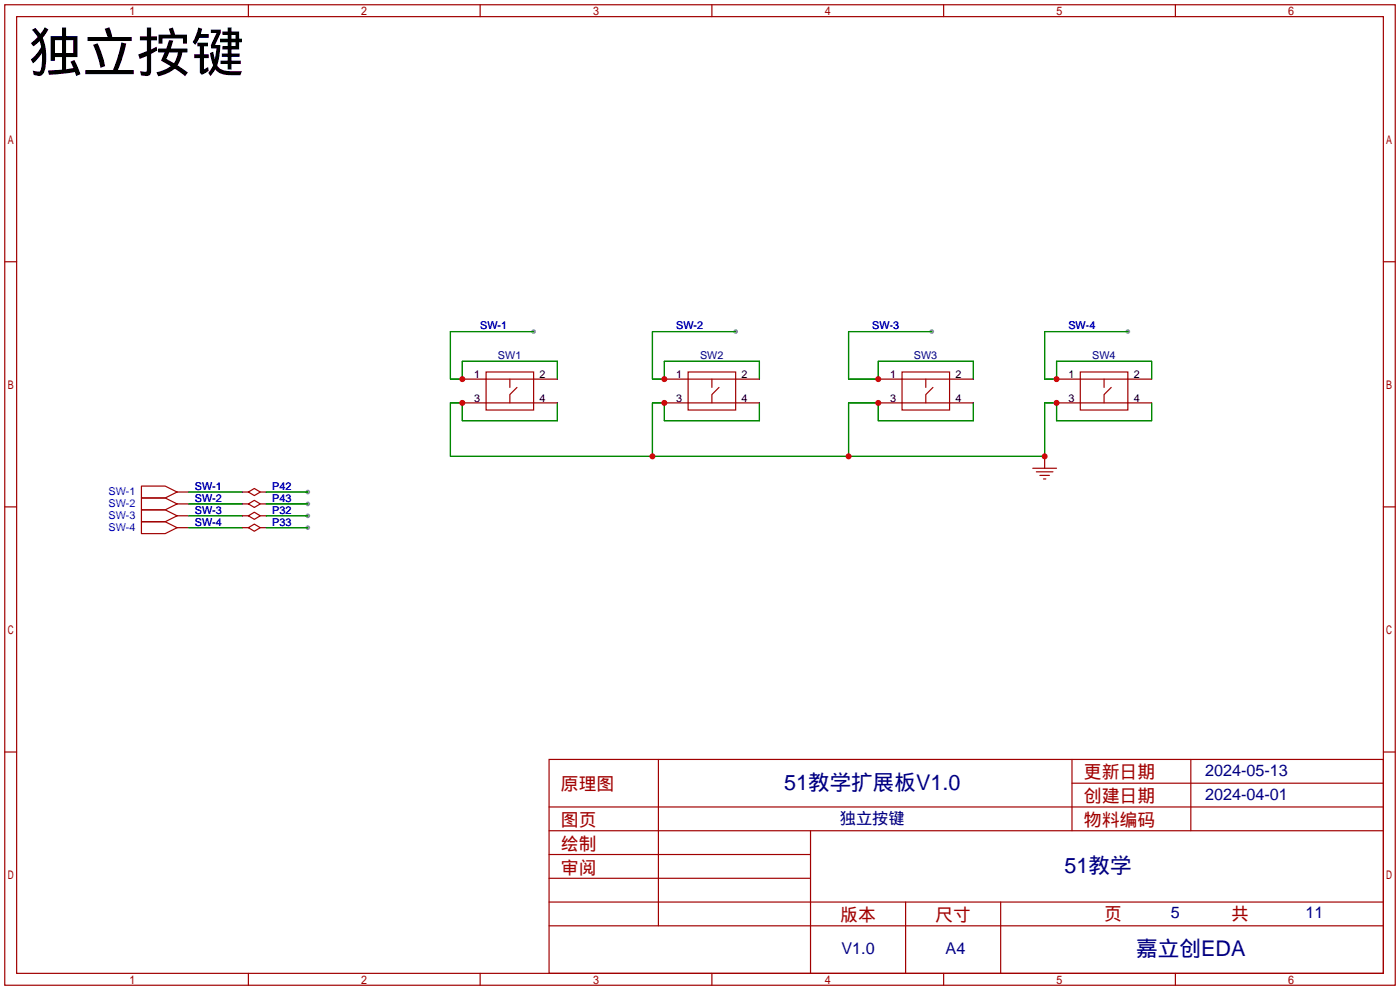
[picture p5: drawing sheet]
<svg xmlns="http://www.w3.org/2000/svg" width="299mm" height="212mm" viewBox="0 0 299 212" stroke-linecap="round" stroke-linejoin="round" font-family="sans-serif">
<g fill="#999">
<circle cx="114" cy="70.9" r=".51"/>
<circle cx="157.2" cy="70.9" r=".51"/>
<circle cx="199.1" cy="70.9" r=".51"/>
<circle cx="241" cy="70.9" r=".51"/>
<circle cx="65.8" cy="105.2" r=".51"/>
<circle cx="65.8" cy="107.7" r=".51"/>
<circle cx="65.8" cy="110.2" r=".51"/>
<circle cx="65.8" cy="112.8" r=".51"/>
</g>
<g fill="none" stroke="#a10000" stroke-width=".25">
<path d="M1 1h297.2v209.6h-297.2zM3.6 3.6h292.1v204.4h-292.1zM53.1 1v2.6M102.6 1v2.6M152.1 1v2.6M201.7 1v2.6M251.2 1v2.6M1 55.9h2.6M295.7 55.9h2.5M103.9 79.5h10.1v8.1h-10.1zM147.1 79.5h10.1v8.1h-10.1zM192.8 79.5h10.1v8.1h-10.1z"/>
<path d="M230.9 79.5h10.1v8.1h-10.1zM103.9 81h10.1M103.9 86.1h10.1M109 81v1.8M110.5 82.8l-1.5 1.5v1.8M147.1 81h10.1M147.1 86.1h10.1M152.1 81v1.8M153.7 82.8l-1.6 1.5v1.8M192.8 81h10.1M192.8 86.1h10.1M197.9 81v1.8"/>
<path d="M199.4 82.8l-1.5 1.5v1.8M230.9 81h10.1M230.9 86.1h10.1M236 81v1.8M237.5 82.8l-1.5 1.5v1.8M1 108.3h2.6M30.2 103.9h5.1l2.5 1.3-2.5 1.2h-5.1zM30.2 106.4h5.1l2.5 1.3-2.5 1.3h-5.1zM30.2 109h5.1l2.5 1.2-2.5 1.3h-5.1zM30.2 111.5h5.1l2.5 1.3-2.5 1.2h-5.1zM53.1 105.2l1.3-.8 1.2 .8-1.2 .7zM53.1 107.7l1.3-.8 1.2 .8-1.2 .8z"/>
<path d="M53.1 110.2l1.3-.7 1.2 .7-1.2 .8zM53.1 112.8l1.3-.8 1.2 .8-1.2 .7zM220.7 100.1h5.1M221.5 100.8h3.5M222.2 101.6h2.1M223 102.4h.5M295.7 108.3h2.5M1 160.7h2.6M117.3 162.3h178.4v45.7h-178.4zM117.3 177.5h178.4M117.3 172.5h178.4M140.7 162.3v35.6"/>
<path d="M173.2 177.5v30.5M229.1 162.3v15.2M229.1 167.4h66.6M254.5 162.3v15.2M295.7 160.7h2.5M117.3 182.6h55.9M117.3 197.9h178.4M117.3 192.8h178.4M117.3 187.7h55.9M193.5 192.8v15.2M213.9 192.8v15.2M53.1 208v2.6"/>
<path d="M102.6 208v2.6M152.1 208v2.6M201.7 208v2.6M251.2 208v2.6"/>
</g>
<g fill="none" stroke="#008700" stroke-width=".25">
<path d="M114 70.9h-17.7v10.1h2.5v-3.8h20.3v3.8M157.2 70.9h-17.8v10.1h2.6v-3.8h20.3v3.8M199.1 70.9h-17.7v10.1h6.3v-3.8h20.3v3.8M241 70.9h-17.7v10.1h2.5v-3.8h20.3v3.8M119.1 86.1v3.8h-20.3v-3.8h-2.5v11.4h127v-11.4h2.5v3.8h20.3v-3.8M162.3 86.1v3.8h-20.3v-3.8h-2.6v11.4M208 86.1v3.8h-20.3v-3.8h-6.3v11.4M40.4 105.2h11.4M40.4 107.7h11.4M40.4 110.2h11.4M40.4 112.8h11.4M56.9 105.2h8.9"/>
<path d="M56.9 107.7h8.9M56.9 110.2h8.9M56.9 112.8h8.9"/>
</g>
<g fill="none" stroke="#870000" stroke-width=".25">
<path d="M98.8 81h5.1M98.8 86.1h5.1M114 81h5.1M114 86.1h5.1M142 81h5.1M142 86.1h5.1M157.2 81h5.1M157.2 86.1h5.1M187.7 81h5.1M187.7 86.1h5.1M202.9 81h5.1M202.9 86.1h5.1"/>
<path d="M223.3 97.5v2.6M225.8 81h5.1M225.8 86.1h5.1M241 81h5.1M241 86.1h5.1M37.8 105.2h2.6M37.8 107.7h2.6M37.8 110.2h2.6M37.8 112.8h2.6M51.8 105.2h1.3M51.8 107.7h1.3M51.8 110.2h1.3"/>
<path d="M51.8 112.8h1.3M55.6 105.2h1.3M55.6 107.7h1.3M55.6 110.2h1.3M55.6 112.8h1.3"/>
</g>
<g fill="#c00">
<circle cx="98.8" cy="81" r=".63"/>
<circle cx="142" cy="81" r=".63"/>
<circle cx="187.7" cy="81" r=".63"/>
<circle cx="225.8" cy="86.1" r=".63"/>
<circle cx="223.3" cy="97.5" r=".63"/>
<circle cx="139.4" cy="97.5" r=".63"/>
<circle cx="181.4" cy="97.5" r=".63"/>
<circle cx="98.8" cy="86.1" r=".63"/>
<circle cx="142" cy="86.1" r=".63"/>
<circle cx="187.7" cy="86.1" r=".63"/>
<circle cx="225.8" cy="81" r=".63"/>
</g>
<text font-size="11.5" x="6.1" y="15.2">独立按键</text>
<g font-size="4.6" fill="#000080">
<text x="167.6" y="168.8">51教学扩展板V1.0</text>
<text x="227.5" y="186.6">51教学</text>
<text x="242.8" y="204.3">嘉立创EDA</text>
</g>
<g font-size="3.8" fill="#a00000">
<text x="231.6" y="166.4">更新日期</text>
<text x="119.9" y="168.9">原理图</text>
<text x="231.6" y="171.5">创建日期</text>
<text x="119.9" y="176.5">图页</text>
<text x="231.6" y="176.5">物料编码</text>
<text x="119.9" y="181.6">绘制</text>
<text x="119.9" y="186.7">审阅</text>
<text x="179.6" y="196.9">版本</text>
<text x="199.9" y="196.9">尺寸</text>
<text x="236" y="196.6">页</text>
<text x="263.1" y="196.6">共</text>
</g>
<g font-size="3.5" fill="#000080">
<text x="257.6" y="165.9">2024-05-13</text>
<text x="257.6" y="171">2024-04-01</text>
<text x="179.5" y="176">独立按键</text>
<text x="250.2" y="196.1">5</text>
<text x="279" y="196.1">11</text>
<text x="179.8" y="204">V1.0</text>
<text x="202.1" y="204">A4</text>
</g>
<g font-size="2.3" fill="#00f">
<text x="102.6" y="70.4">SW-1</text>
<text x="144.5" y="70.4">SW-2</text>
<text x="186.4" y="70.4">SW-3</text>
<text x="228.3" y="70.4">SW-4</text>
<text x="23.2" y="105.8">SW-1</text>
<text x="41.7" y="104.7">SW-1</text>
<text x="41.7" y="107.2">SW-2</text>
<text x="58.2" y="104.7">P42</text>
<text x="58.2" y="107.2">P43</text>
<text x="23.2" y="108.4">SW-2</text>
<text x="23.2" y="110.9">SW-3</text>
<text x="23.2" y="113.5">SW-4</text>
<text x="41.7" y="109.8">SW-3</text>
<text x="41.7" y="112.3">SW-4</text>
<text x="58.2" y="109.8">P32</text>
<text x="58.2" y="112.3">P33</text>
</g>
<g font-size="2.3" fill="#000080">
<text x="106.4" y="76.8">SW1</text>
<text x="149.6" y="76.8">SW2</text>
<text x="195.3" y="76.8">SW3</text>
<text x="233.4" y="76.8">SW4</text>
</g>
<g font-size="2.3">
<text x="101.3" y="80.8">1</text>
<text x="115.3" y="80.8">2</text>
<text x="144.5" y="80.8">1</text>
<text x="158.5" y="80.8">2</text>
<text x="190.2" y="80.8">1</text>
<text x="204.2" y="80.8">2</text>
<text x="228.3" y="80.8">1</text>
<text x="242.3" y="80.8">2</text>
<text x="101.3" y="85.9">3</text>
<text x="115.3" y="85.9">4</text>
<text x="144.5" y="85.9">3</text>
<text x="158.5" y="85.9">4</text>
<text x="190.2" y="85.9">3</text>
<text x="204.2" y="85.9">4</text>
<text x="228.3" y="85.9">3</text>
<text x="242.3" y="85.9">4</text>
</g>
</svg>
